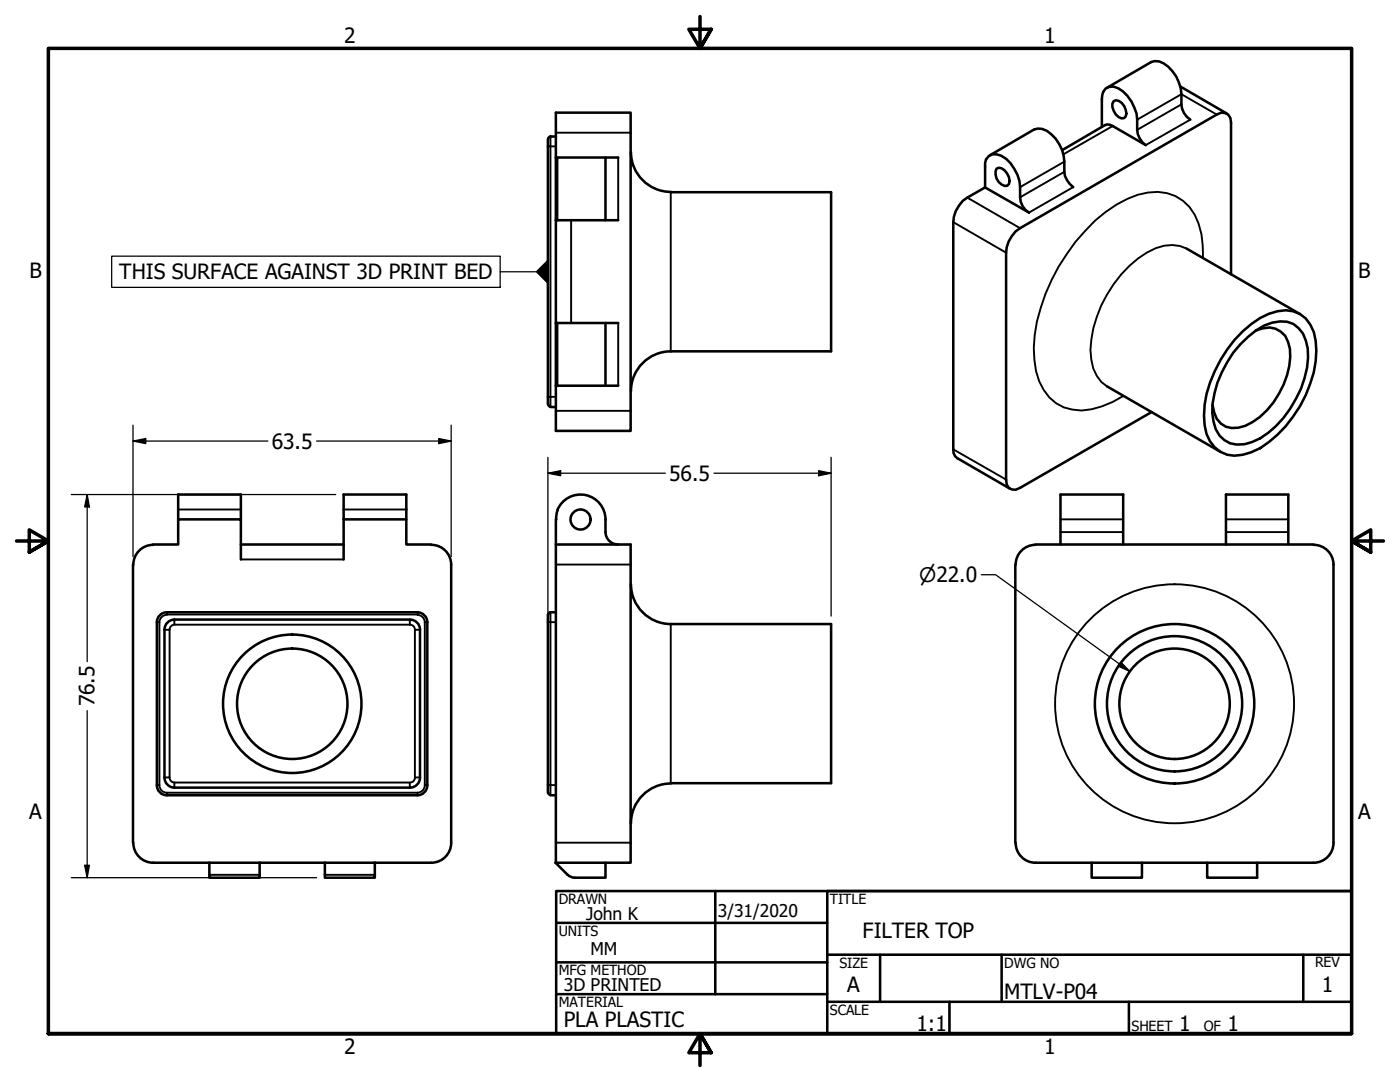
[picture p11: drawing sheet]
<svg xmlns="http://www.w3.org/2000/svg" width="279mm" height="216mm" viewBox="0 0 279 216" stroke-linecap="round" stroke-linejoin="round" font-family="sans-serif">
<!-- layer: Visible (ANSI) -->
<g fill="none" stroke="#000" stroke-width=".51">
<path d="M220.9 17.5l8.8-5.1a3.1 3.1 0 0 1 3.5 .9 8.6 8.6 0 0 1 2.6 7.5 3.9 3.9 0 0 0 1.8 3.1M235.6 17.3l9.3 5.4M109.3 27.7v53M110.9 31.4v-8.9h15v63.5h-15v-9M110.9 31.4h12.5M110.9 27.2l-1.3 .1-.2 .4M110.9 31.4v45.6M120.8 31.4v12.5M125.9 30.3a8 8 0 0 0 8 8M133.9 38.4h32v31.7h-32M196.6 37.4l8.8 5a3.6 3.6 0 0 1-1.8-3 8.2 8.2 0 0 0-3.8-8.3 2.08 2.08 0 0 0-2.4 0 2.08 2.08 0 0 0-.8 2.2v4.1l-3.6 2a6.2 6.2 0 0 0-2.8 4.9l.1 46.1 .3 .7 .5 .3 10.5 6.1M197.5 31l8.9-5.2a3.1 3.1 0 0 1 3.4 1 8.2 8.2 0 0 1 2.6 7.5 4.4 4.4 0 0 0 1.8 3"/>
<path d="M198.9 33.7a1.58 1.58 0 0 1 2.1 .9 1.71 1.71 0 0 1 0 2.5 2.43 2.43 0 0 1-2.1-3.4zM219.9 25.3v-5.5a2.16 2.16 0 0 1 2.3-2.5 7.3 7.3 0 0 1 4.7 6.6 5.1 5.1 0 0 0 1.1 4.5l.7 .6-6.6-3.9-1.1-.3-.5 .2-8.5 5M222.2 20.2a1.58 1.58 0 0 1 2.1 .9 1.77 1.77 0 0 1 0 2.5 1.93 1.93 0 0 1-2.1-1.5l-.2-.8v-.6zM110.9 43.9h12.5M236.8 49.6l22.7 13.1M245.7 54.7v-30.2a1.75 1.75 0 0 0-.9-1.8 1.75 1.75 0 0 0-2 .2l-39.2 22.6a6.2 6.2 0 0 0-2.8 4.9v45.3l.1 .9a1.66 1.66 0 0 0 2.7 .7l26.2-15.1M110.9 77h12.5M110.9 64.5h12.5M120.8 64.5v12.5M133.9 70.1a8 8 0 0 0-8 8M220.9 77.1l22.7 13.1M247.6 68.6a14.1 14.1 0 0 1 6.3-4.2 5 5 0 0 1 6.7 3.5 12.7 12.7 0 0 1-.3 7.5 21.6 21.6 0 0 1-8.8 12 7.3 7.3 0 0 1-6 1.1 5.3 5.3 0 0 1-3.3-4.4 15 15 0 0 1 1.6-9.8l2.3-3.9z"/>
<path d="M248 66.1a13.5 13.5 0 0 1 8.6-4.2 6.2 6.2 0 0 1 6 6.1 21.4 21.4 0 0 1-4.5 15.1 20.5 20.5 0 0 1-8.4 7.1 6.5 6.5 0 0 1-7.3-.9 8.3 8.3 0 0 1-2.1-6.4 24.4 24.4 0 0 1 6.1-15.1zM250.6 66l1.4-.5a4.1 4.1 0 0 1 5 2.7 11.6 11.6 0 0 1-.8 8.6 15.5 15.5 0 0 1-7.7 8.2 4.5 4.5 0 0 1-5.7-1.4l-.5-1.3-.3-1.5M109.4 80.7l.2 .4 .3 .1M109.9 81.2h1M26.5 112.6v55.5M30.5 108.6h5.1v-5h12.5v8M30.6 108.7a4 4 0 0 0-4 4M35.6 103.6v-4.9h12.5v4.9M48.1 108.6h20.5M68.6 103.6h12.5v5h4.9M81.1 103.6v-4.9h-12.5v12.9M86.1 108.7a4 4 0 0 1 3.9 4v55.4"/>
<path d="M110.9 103.6v68.5M110.9 108.6h15v63.5h-15M111.3 101.7a5 5 0 0 1 5.6-2.9 5 5 0 0 1 3.9 4.9M111.3 101.7l-.3 1.2v.8M120.8 103.6v2.6M120.8 106.1a2.51 2.51 0 0 0 2.5 2.5M125.9 116.6a8 8 0 0 0 8 7.9M202.6 112.6v55.5M206.6 108.6h55.5M206.7 108.7a4 4 0 0 0-4 4M211.6 108.6v-9.9h12.6v9.9M244.7 108.6v-9.9h12.4v9.9"/>
<path d="M262.2 108.7a4 4 0 0 1 3.9 4v55.4M31.3 124.1v32.6a2 2 0 0 0 2 2h50M32.8 125.7v29.4M34.8 123.6h47M34.8 123.6a2 2 0 0 0-2 2M81.8 123.6a2 2 0 0 1 2 2M83.3 122.2a2 2 0 0 1 2 2M83.3 122.2h-50a2 2 0 0 0-2 2M83.8 125.7v29.4M85.3 124.1v32.6a2 2 0 0 1-2 2M109.3 122.6v35.6M110.9 122.2h-1.3l-.2 .5"/>
<path d="M133.9 124.5h32v31.8h-32M32.8 155.2a2 2 0 0 0 2 2M34.8 157.2h47M83.8 155.2a2 2 0 0 1-2 2M109.4 158.1l.2 .5h.3M109.9 158.7h1M133.9 156.3a8 8 0 0 0-8 8M26.6 168.2a4 4 0 0 0 4 3.9M41.8 172.1v3h10v-3M64.8 172.1v3h10v-3M90 168.2a4 4 0 0 1-3.9 3.9h-55.6M110.9 172.1l2.4 2.5"/>
<path d="M120.8 172.1v3h-6.1a2 2 0 0 1-1.4-.6M202.7 168.2a4 4 0 0 0 4 3.9M217.9 172.1v3h10v-3M240.9 172.1v3h10v-3M266.1 168.2a4 4 0 0 1-3.9 3.9h-55.6"/>
<circle cx="115.9" cy="103.7" r="2"/>
<circle cx="58.3" cy="140.4" r="11"/>
<circle cx="58.3" cy="140.4" r="13.8"/>
<circle cx="234.4" cy="140.4" r="13.5"/>
<circle cx="234.4" cy="140.4" r="11"/>
<circle cx="234.4" cy="140.4" r="15.9"/>
</g>
<!-- layer: Visible Narrow (ANSI) -->
<g fill="none" stroke="#000" stroke-width=".38">
<path d="M109.9 27.2v2h-.6M110.9 26.5h15M110.9 29.2h-1v50h-.6M111.3 31.4v12.5M123.4 31.4v12.5M133.9 38.4v31.7M193 39.4l10.6 6.1M212.4 34.3l-8.8 5.1M212.4 32.3l-8.8 5M214.2 37.3l-8.8 5.1M222.1 25.1l-9.9 5.7M235.8 20.8l-8.9 5.1"/>
<path d="M237.6 23.9l-8.9 5.1M242.8 22.9l-7-4.1-8.9 5.1M114 43.9v20.6M190.2 44.3l10.6 6.1M236.8 49.6a7.9 7.9 0 0 0-7.9 .8 24.9 24.9 0 0 0-11.3 19.4 8.3 8.3 0 0 0 3.3 7.3M240.1 51.5a15.5 15.5 0 0 0-2.7-10.2 9.3 9.3 0 0 0-10.3-2.4 24.4 24.4 0 0 0-10.5 7.1 39 39 0 0 0-10.1 20.8 20.2 20.2 0 0 0 .9 9.3 8.7 8.7 0 0 0 10.5 5.6l2-.6 2.2-.9 2.1-1.2M110.9 79.2h-1v2M111.3 64.5v12.5M123.4 64.5v12.5M110.9 82h15M190.2 89.7l10.6 6M35.6 101.7h12.5"/>
<path d="M48.1 111.6h20.5M68.6 101.7h12.5M110.9 112.6h15M211.6 106.2h12.6M211.6 103.6h12.6M244.7 106.2h12.4M244.7 103.6h12.4M31.3 124.1h.5v32.6M32.8 125.7h1v29.4h-1M33.3 122.7a1.49 1.49 0 0 0-1.5 1.5M33.3 122.2v.4h50v-.4M34.8 123.6v1.1h47v-1.1"/>
<path d="M34.8 124.7a.98 .98 0 0 0-1 .9M81.8 124.7a.98 .98 0 0 1 1 .9M83.3 122.7a1.49 1.49 0 0 1 1.5 1.5M83.8 125.7h-1v29.4h1M85.3 124.1h-.5v32.6M109.9 122.2v1.9h-.6M110.9 124.1h-1v32.6h-.6M133.9 124.5v31.8M31.3 156.7h.5M31.8 156.7a1.49 1.49 0 0 0 1.5 1.5M33.3 158.2v.5M33.3 158.2h50v.5"/>
<path d="M33.8 155.2a.98 .98 0 0 0 1 .9M34.8 157.2v-1.1h47v1.1M82.8 155.2a.98 .98 0 0 1-1 .9M84.8 156.7h.5M84.8 156.7a1.49 1.49 0 0 1-1.5 1.5M110.9 156.7h-1v2M41.8 174.6h10M64.8 174.6h10M110.9 168.1h15"/>
<circle cx="234.4" cy="140.4" r="23.8"/>
</g>
<!-- layer: Border (ANSI) -->
<path d="M139.7 3.3v6.4l-2.2-3.9h4.4l-2.2 3.9 2.2-3.9M3.3 107.9h6.4l-3.9-2.2v4.5l3.9-2.3-3.9 2.3M276.1 107.9h-6.4l3.9-2.2v4.5l-3.9-2.3 3.9 2.3M9.7 206.2v-196.5h260v196.5h-260h260M141.9 210.1l-2.2-3.9 2.2 3.9h-4.4l2.2-3.9v6.4" fill="none" stroke="#000" stroke-width=".7"/>
<!-- layer: Title (ANSI) -->
<g fill="none" stroke="#000" stroke-width=".51">
<path d="M111 177.8h158.7v28.4h-158.7zM142.7 177.8v20.6M269.7 177.8h-104.6v28.4M111 184.1h54.1M111 192h54.1M111 198.4h54.1M165.1 190.5h104.6M165.1 199.9h104.6M175.6 190.5v9.4M189.5 199.9v6.3M199.9 190.5v9.4M225.3 199.9v6.3"/>
<path d="M260.1 190.5v9.4"/>
</g>
<!-- layer: Dimension (ANSI) -->
<g fill="none" stroke="#000" stroke-width=".25">
<path d="M14.2 98.7h52.8M17.4 98.7l.4 2.5h-.9zM17.4 98.7v33.3M26.5 88l2.6-.5v1zM26.5 88h27M26.5 84.8v26.3M63.2 88h26.8M87.6 87.5l2.4 .5-2.4 .5zM90 84.8v26.3M109.3 94.4l2.6-.5v1zM109.3 94.4h23.5M109.3 91.2v31.4"/>
<path d="M142.5 94.4h23.4M163.4 93.9l2.5 .5-2.5 .5zM165.9 91.2v31.7M195.8 114.7h2.9l26.8 19.3M223.7 132.1l1.8 1.9-2.4-1.1zM17.4 141.8v33.3M14.2 175.1h49M16.9 172.7h.9l-.4 2.4z"/>
</g>
<g fill="#000">
<path d="M26.5 88l2.6-.5v1z" fill-rule="evenodd"/>
<path d="M87.6 87.5l2.4 .5-2.4 .5z" fill-rule="evenodd"/>
<path d="M109.3 94.4l2.6-.5v1z" fill-rule="evenodd"/>
<path d="M163.4 93.9l2.5 .5-2.5 .5z" fill-rule="evenodd"/>
<path d="M17.4 98.7l.4 2.5h-.9z" fill-rule="evenodd"/>
<path d="M223.7 132.1l1.8 1.9-2.4-1.1z" fill-rule="evenodd"/>
<path d="M16.9 172.7h.9l-.4 2.4z" fill-rule="evenodd"/>
</g>
<!-- layer: Symbol (ANSI) -->
<path d="M106.9 54.2l2.4-2.4v4.9z" fill-rule="evenodd" fill="#000"/>
<path d="M22.3 51.1h77.5v6.2h-77.5zM99.8 54.2h7.1" fill="none" stroke="#000" stroke-width=".25"/>
<g font-size="4.2">
<text x="68.7" y="8.6">2</text>
<text x="208.4" y="8.6">1</text>
<text x="5.9" y="55.5">B</text>
<text x="23.8" y="55.8">THIS SURFACE AGAINST 3D PRINT BED</text>
<text x="271.1" y="55.5">B</text>
<text x="54.2" y="89.5">63.5</text>
<text x="133.5" y="95.9">56.5</text>
<text x="18.9" y="141" transform="rotate(-90 18.9 141)">76.5</text>
<text x="5.8" y="163.4">A</text>
<text x="271" y="163.4">A</text>
<text x="172.1" y="187.2">FILTER TOP</text>
<text x="169.1" y="198">A</text>
<text x="263.8" y="198">1</text>
<text x="200.4" y="199.3">MTLV-P04</text>
<text x="112.5" y="204.9">PLA PLASTIC</text>
<text x="182.9" y="205.7">1:1</text>
<text x="235.3" y="205.7">1</text>
<text x="245" y="205.7">1</text>
<text x="68.7" y="210.3">2</text>
<text x="208.4" y="210.3">1</text>
</g>
<text font-size="4" x="183.5" y="116.2">⌀22.0</text>
<g font-size="3.5">
<text x="117" y="183.6">John K</text>
<text x="143.3" y="183.1">3/31/2020</text>
<text x="117.9" y="190.6">MM</text>
<text x="112.5" y="197.7">3D PRINTED</text>
</g>
<g font-size="2.8">
<text x="111.5" y="180.3">DRAWN</text>
<text x="165.6" y="180.3">TITLE</text>
<text x="111.5" y="186.8">UNITS</text>
<text x="111.5" y="194.6">MFG METHOD</text>
<text x="167.5" y="193.1">SIZE</text>
<text x="200.4" y="193.1">DWG NO</text>
<text x="262.4" y="193">REV</text>
<text x="111.5" y="200.9">MATERIAL</text>
<text x="165.6" y="202.5">SCALE</text>
<text x="225.8" y="205.7">SHEET</text>
<text x="240.2" y="205.7">OF</text>
</g>
</svg>
